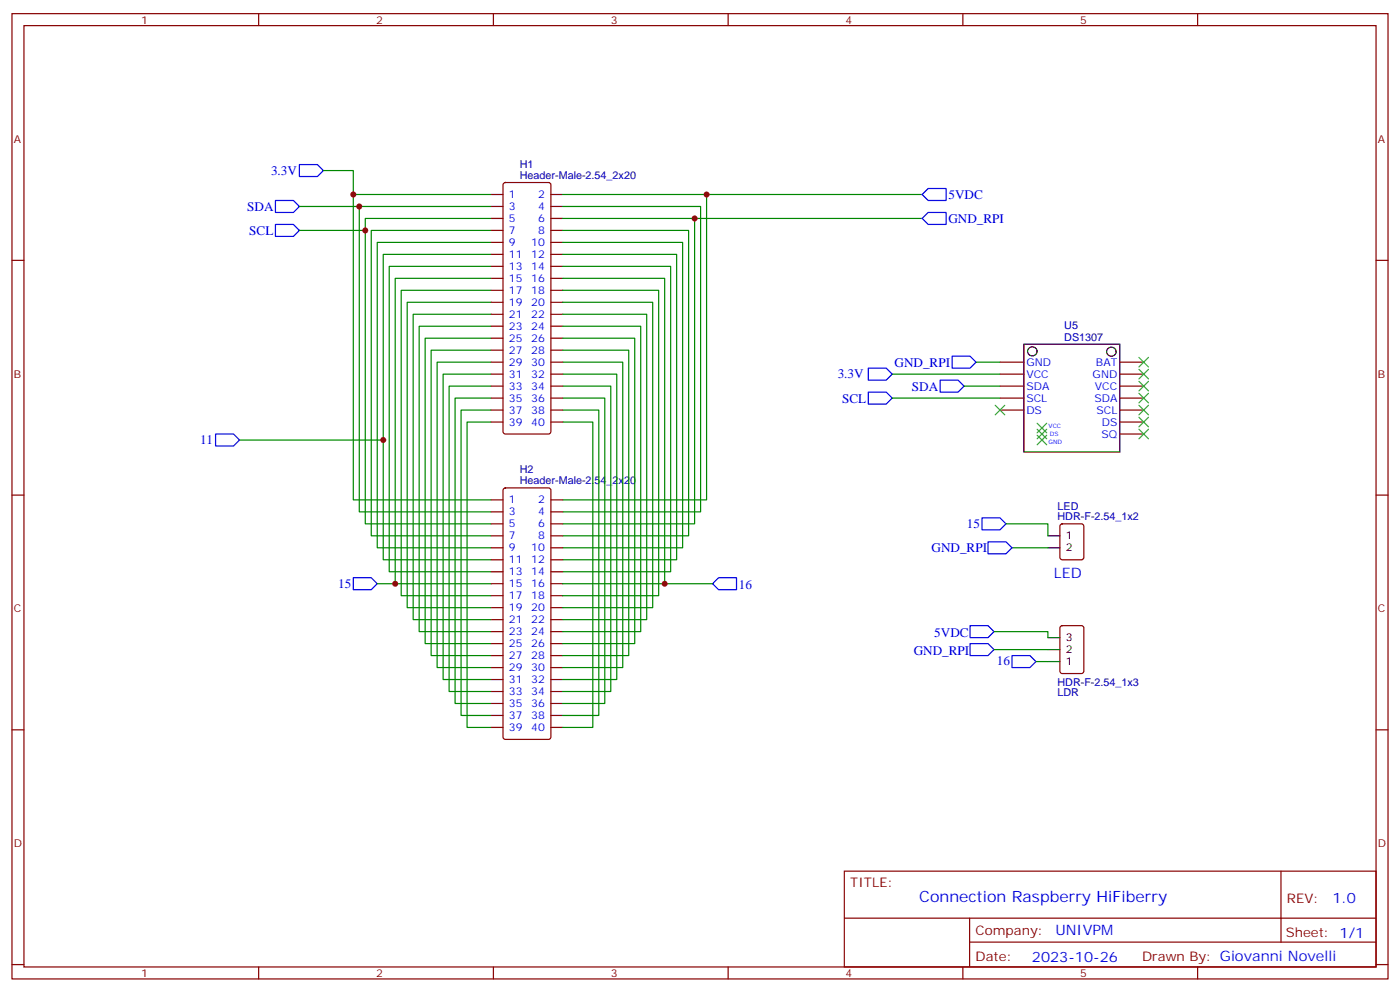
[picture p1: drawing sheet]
<svg xmlns="http://www.w3.org/2000/svg" width="412mm" height="292mm" viewBox="0 0 412 292" stroke-linecap="round" stroke-linejoin="round" font-family="sans-serif">
<g fill="none" stroke="#870000" stroke-width=".35">
<path d="M3.5 4h405.4v284.4h-405.4zM7.1 7.5h398.2v277.3h-398.2zM76.2 4v3.5M145.3 4v3.5M214.5 4v3.5M283.6 4v3.5M352.8 4v3.5M144.6 57.3h3.6M148.4 54l.5-.2h12.7l.5 .2 .2 .5v72.6l-.3 .5-.4 .2h-12.7l-.5-.2-.2-.5v-72.6zM162.3 57.3h3.5M3.5 76.7h3.6M144.6 60.8h3.6"/>
<path d="M144.6 64.3h3.6M144.6 67.9h3.6M144.6 71.4h3.6M144.6 74.9h3.6M144.6 78.5h3.6M162.3 60.8h3.5M162.3 64.3h3.5M162.3 67.9h3.5M162.3 71.4h3.5M162.3 74.9h3.5M162.3 78.5h3.5M405.3 76.7h3.6"/>
<path d="M144.6 82h3.6M144.6 85.5h3.6M144.6 89h3.6M144.6 92.6h3.6M144.6 96.1h3.6M144.6 99.6h3.6M162.3 82h3.5M162.3 85.5h3.5M162.3 89h3.5M162.3 92.6h3.5M162.3 96.1h3.5M162.3 99.6h3.5"/>
<path d="M144.6 103.2h3.6M144.6 106.7h3.6M144.6 110.2h3.6M144.6 113.7h3.6M144.6 117.3h3.6M162.3 103.2h3.5M162.3 106.7h3.5M162.3 110.2h3.5M162.3 113.7h3.5M162.3 117.3h3.5M294.6 106.7h7M294.6 110.2h7"/>
<path d="M294.6 113.7h7M294.6 117.3h7M329.8 106.7h7.1M329.8 110.2h7.1M329.8 113.7h7.1M329.8 117.3h7.1M144.6 120.8h3.6M144.6 124.3h3.6M162.3 120.8h3.5M162.3 124.3h3.5M294.6 120.8h7M329.8 120.8h7.1"/>
<path d="M329.8 124.3h7.1M329.8 127.8h7.1M3.5 145.8h3.6M144.6 147.2h3.6M144.6 150.8h3.6M144.6 154.3h3.6M144.6 157.8h3.6M148.4 143.9l.5-.2h12.7l.5 .2 .2 .5v72.7l-.3 .5-.4 .2h-12.7l-.5-.2-.2-.5v-72.7zM162.3 147.2h3.5M162.3 150.8h3.5M162.3 154.3h3.5M162.3 157.8h3.5"/>
<path d="M312.4 154.5l.5-.2h5.7l.6 .4 .1 9.5-.5 .6-5.9 .1-.6-.5-.1-9.4zM405.3 145.8h3.6M144.6 161.4h3.6M144.6 164.9h3.6M144.6 168.4h3.6M144.6 171.9h3.6M144.6 175.5h3.6M144.6 179h3.6M162.3 161.4h3.5M162.3 164.9h3.5M162.3 168.4h3.5M162.3 171.9h3.5"/>
<path d="M162.3 175.5h3.5M162.3 179h3.5M144.6 182.5h3.6M144.6 186.1h3.6M144.6 189.6h3.6M144.6 193.1h3.6M144.6 196.6h3.6M162.3 182.5h3.5M162.3 186.1h3.5M162.3 189.6h3.5M162.3 193.1h3.5M162.3 196.6h3.5"/>
<path d="M3.5 215h3.6M144.6 200.2h3.6M144.6 203.7h3.6M144.6 207.2h3.6M144.6 210.7h3.6M144.6 214.3h3.6M162.3 200.2h3.5M162.3 203.7h3.5M162.3 207.2h3.5M162.3 210.7h3.5M162.3 214.3h3.5M405.3 215h3.6"/>
<path d="M248.7 256.6h156.6v28.2h-156.6zM377.3 256.6v20.9M248.7 270.5h156.5M285.6 277.5h119.6M285.6 270.5v14.1M3.5 284.1h3.6M76.2 284.8v3.6M145.3 284.8v3.6M214.5 284.8v3.6M283.6 284.8v3.6M352.8 284.8v3.6M405.3 284.1h3.6"/>
</g>
<g fill="none" stroke="#008700" stroke-width=".35">
<path d="M144.6 57.3h-40.5v89.9h40.5M165.8 57.3h42.3v89.9h-42.3M208.1 57.3h63.5M88.2 60.8h17.6M88.2 67.9h19.4M144.6 60.8h-38.8v90h38.8M144.6 64.3h-37v90h37M144.6 67.9h-35.2v89.9h35.2M144.6 71.4h-33.5v90h33.5M144.6 74.9h-31.7v90h31.7M144.6 78.5h-29.9v89.9h29.9M165.8 78.5h31.8v89.9h-31.8"/>
<path d="M165.8 74.9h33.5v90h-33.5M165.8 71.4h35.3v90h-35.3M165.8 67.9h37v89.9h-37M165.8 64.3h38.8v90h-38.8M165.8 60.8h40.6v90h-40.6M204.6 64.3h67M144.6 82h-28.2v89.9h28.2M144.6 85.5h-26.4v90h26.4M144.6 89h-24.7v90h24.7M144.6 92.6h-22.9v89.9h22.9M144.6 96.1h-21.1v90h21.1M144.6 99.6h-19.4v90h19.4"/>
<path d="M165.8 99.6h21.2v90h-21.2M165.8 96.1h22.9v90h-22.9M165.8 92.6h24.7v89.9h-24.7M165.8 89h26.5v90h-26.5M165.8 85.5h28.2v90h-28.2M165.8 82h30v89.9h-30M144.6 103.2h-17.6v89.9h17.6M144.6 106.7h-15.8v89.9h15.8M144.6 110.2h-14.1v90h14.1M144.6 113.7h-12.3v90h12.3M144.6 117.3h-10.5v89.9h10.5M165.8 117.3h12.4v89.9h-12.4"/>
<path d="M165.8 113.7h14.1v90h-14.1M165.8 110.2h15.9v90h-15.9M165.8 106.7h17.6v89.9h-17.6M165.8 103.2h19.4v89.9h-19.4M144.6 120.8h-8.8v89.9h8.8M144.6 124.3h-7v90h7M165.8 124.3h8.8v90h-8.8M165.8 120.8h10.6v89.9h-10.6M298.1 161.4h10.6"/>
</g>
<path d="M81.1 59.1h5.3l1.8 1.7-1.8 1.8h-5.3zM271.6 57.3l1.8-1.8h5.3v3.6h-5.3zM81.1 66.1h5.3l1.8 1.8-1.8 1.7h-5.3zM271.6 64.3l1.8-1.7h5.3v3.5h-5.3zM104.1 170.2h5.3l1.7 1.7-1.7 1.8h-5.3z" fill="none" stroke="#00f" stroke-width=".35"/>
<path d="M301.6 101.4h28.2v31.7h-28.2zM308.7 157.8h3.5M308.7 161.4h3.5" fill="none" stroke="#000" stroke-width=".35"/>
<g fill="#870000">
<circle cx="306.9" cy="126.1" r=".18"/>
<circle cx="306.9" cy="127.8" r=".18"/>
<circle cx="306.9" cy="129.6" r=".18"/>
</g>
<g fill="none" stroke="#000" stroke-width=".35">
<path d="M308.7 187.8h3.5M308.7 194.9h3.5M308.7 191.3h3.5"/>
<circle cx="304.1" cy="103.5" r="1.37"/>
<circle cx="327.4" cy="103.6" r="1.37"/>
</g>
<g fill="none" stroke="#3c3" stroke-width=".35">
<path d="M293.2 119.4l2.8 2.8M296 119.4l-2.8 2.8M335.5 105.3l2.8 2.8M335.5 108.8l2.8 2.8M335.5 112.3l2.8 2.8M335.5 115.9l2.8 2.8M335.5 119.4l2.8 2.8M338.3 105.3l-2.8 2.8M338.3 108.8l-2.8 2.8M338.3 112.3l-2.8 2.8M338.3 115.9l-2.8 2.8M338.3 119.4l-2.8 2.8"/>
<path d="M305.5 124.7l2.8 2.8M305.5 126.4l2.8 2.9M305.5 128.2l2.8 2.8M308.3 124.7l-2.8 2.8M308.3 126.4l-2.8 2.9M308.3 128.2l-2.8 2.8M335.5 122.9l2.8 2.8M335.5 126.4l2.8 2.9M338.3 122.9l-2.8 2.8M338.3 126.4l-2.8 2.9"/>
</g>
<path d="M88.2 48.5h5.3l1.7 1.7-1.7 1.8h-5.3zM255.8 108.4h5.3l1.7 1.8-1.7 1.8h-5.3zM255.8 115.5h5.3l1.7 1.8-1.7 1.7h-5.3zM276.9 112h5.3l1.8 1.7-1.8 1.8h-5.3zM280.5 104.9h5.3l1.7 1.8-1.7 1.7h-5.3zM63.5 127.8h5.3l1.8 1.8-1.8 1.8h-5.3zM289.3 152.5h5.3l1.7 1.8-1.7 1.8h-5.3zM291 159.6h5.3l1.8 1.8-1.8 1.7h-5.3zM209.9 171.9l1.8-1.7h5.3v3.5h-5.3zM285.8 184.3h5.2l1.8 1.8-1.8 1.7h-5.2zM285.8 189.6h5.2l1.8 1.7-1.8 1.8h-5.2zM298.1 193.1h5.3l1.8 1.8-1.8 1.7h-5.3z" fill="none" stroke="#00f" stroke-width=".35"/>
<path d="M95.2 50.2h8.9v7.1M262.8 110.2h31.8M262.8 117.3h31.8M284 113.7h10.6M287.5 106.7h7.1M70.6 129.6h42.3M296.3 154.3h12.4v3.5M111.1 171.9h5.3M195.8 171.9h14.1M292.8 186.1h15.9v1.7M292.8 191.3h15.9M305.2 194.9h3.5" fill="none" stroke="#008700" stroke-width=".35"/>
<path d="M312.4 184.5l.5-.2h5.7l.6 .4 .1 13-.5 .6-5.9 .1-.6-.5-.1-12.9z" fill="none" stroke="#870000" stroke-width=".35"/>
<g fill="#c00">
<circle cx="208.1" cy="57.3" r=".88"/>
<circle cx="204.6" cy="64.3" r=".88"/>
<circle cx="105.8" cy="60.8" r=".88"/>
<circle cx="107.6" cy="67.9" r=".88"/>
<circle cx="116.4" cy="171.9" r=".88"/>
<circle cx="195.8" cy="171.9" r=".88"/>
<circle cx="112.9" cy="129.6" r=".88"/>
<circle cx="104.1" cy="57.3" r=".88"/>
</g>
<text font-size="4.6" fill="#00f" x="270.8" y="265.6">Connection Raspberry HiFiberry</text>
<g font-size="4.2" fill="#00f">
<text x="310.4" y="170.2">LED</text>
<text x="392.5" y="265.9">1.0</text>
<text x="310.9" y="275.4">UNIVPM</text>
<text x="304" y="283.2">2023-10-26</text>
</g>
<g font-size="3.9" fill="#00f">
<text x="79.8" y="51.5">3.3V</text>
<text x="279.4" y="58.6">5VDC</text>
<text x="72.8" y="62.1">SDA</text>
<text x="279.4" y="65.7">GND_RPI</text>
<text x="73.4" y="69.2">SCL</text>
<text x="246.8" y="111.5">3.3V</text>
<text x="263.5" y="108.2">GND_RPI</text>
<text x="248" y="118.8">SCL</text>
<text x="268.6" y="115.2">SDA</text>
<text x="58.9" y="130.9">11</text>
<text x="284.8" y="155.5">15</text>
<text x="274.4" y="162.7">GND_RPI</text>
<text x="99.6" y="173.2">15</text>
<text x="217.7" y="173.4">16</text>
<text x="275.2" y="187.6">5VDC</text>
<text x="269.2" y="192.9">GND_RPI</text>
<text x="293.6" y="196">16</text>
</g>
<g font-size="3.9" fill="#800">
<text x="250.5" y="261.2">TITLE:</text>
<text x="379.1" y="265.9">REV:</text>
<text x="287.4" y="275.4">Company:</text>
<text x="378.7" y="276">Sheet: 1/1</text>
<text x="287.4" y="283.1">Date:</text>
<text x="336.4" y="283.2">Drawn By: Giovanni Novelli</text>
</g>
<g font-size="3.2" fill="#800">
<text x="41.6" y="7">1</text>
<text x="110.8" y="7">2</text>
<text x="179.9" y="7">3</text>
<text x="249.1" y="7">4</text>
<text x="318.2" y="7">5</text>
<text x="4.1" y="42.1">A</text>
<text x="405.9" y="42.1">A</text>
<text x="4.1" y="111.3">B</text>
<text x="405.9" y="111.3">B</text>
<text x="4.1" y="180.4">C</text>
<text x="405.9" y="180.4">C</text>
<text x="4.1" y="249.6">D</text>
<text x="405.9" y="249.6">D</text>
<text x="41.6" y="287.8">1</text>
<text x="110.8" y="287.8">2</text>
<text x="179.9" y="287.8">3</text>
<text x="249.1" y="287.8">4</text>
<text x="318.2" y="287.8">5</text>
</g>
<g font-size="3.2" fill="#000080">
<text x="153.1" y="52.7">Header-Male-2.54_2x20</text>
<text x="153.1" y="49.5">H1</text>
<text x="313.5" y="100.3">DS1307</text>
<text x="313.5" y="97">U5</text>
<text x="153.1" y="142.7">Header-Male-2.54_2x20</text>
<text x="153.1" y="139.5">H2</text>
<text x="311.5" y="153.2">HDR-F-2.54_1x2</text>
<text x="311.5" y="150.2">LED</text>
<text x="311.5" y="201.9">HDR-F-2.54_1x3</text>
<text x="311.5" y="205.1">LDR</text>
</g>
<g font-size="3.2" fill="#00f">
<text x="149.9" y="58.3">1</text>
<text x="158.5" y="58.3">2</text>
<text x="149.9" y="61.9">3</text>
<text x="149.9" y="65.4">5</text>
<text x="158.5" y="61.9">4</text>
<text x="158.5" y="65.4">6</text>
<text x="149.9" y="68.9">7</text>
<text x="158.5" y="68.9">8</text>
<text x="149.9" y="72.5">9</text>
<text x="149.9" y="76">11</text>
<text x="156.5" y="72.5">10</text>
<text x="156.5" y="76">12</text>
<text x="149.9" y="79.5">13</text>
<text x="149.9" y="83">15</text>
<text x="156.5" y="79.5">14</text>
<text x="156.5" y="83">16</text>
<text x="149.9" y="86.6">17</text>
<text x="156.5" y="86.6">18</text>
<text x="149.9" y="90.1">19</text>
<text x="149.9" y="93.6">21</text>
<text x="156.5" y="90.1">20</text>
<text x="156.5" y="93.6">22</text>
<text x="149.9" y="97.2">23</text>
<text x="149.9" y="100.7">25</text>
<text x="156.5" y="97.2">24</text>
<text x="156.5" y="100.7">26</text>
<text x="149.9" y="104.2">27</text>
<text x="149.9" y="107.7">29</text>
<text x="156.5" y="104.2">28</text>
<text x="156.5" y="107.7">30</text>
<text x="302.3" y="107.7">GND</text>
<text x="322.8" y="107.7">BAT</text>
<text x="149.9" y="111.3">31</text>
<text x="156.5" y="111.3">32</text>
<text x="302.3" y="111.3">VCC</text>
<text x="321.9" y="111.3">GND</text>
<text x="149.9" y="114.8">33</text>
<text x="149.9" y="118.3">35</text>
<text x="156.5" y="114.8">34</text>
<text x="156.5" y="118.3">36</text>
<text x="302.3" y="114.8">SDA</text>
<text x="302.3" y="118.3">SCL</text>
<text x="322.4" y="118.3">SDA</text>
<text x="322.5" y="114.8">VCC</text>
<text x="149.9" y="121.8">37</text>
<text x="149.9" y="125.4">39</text>
<text x="156.5" y="121.8">38</text>
<text x="156.5" y="125.4">40</text>
<text x="302.3" y="121.8">DS</text>
<text x="323" y="121.8">SCL</text>
<text x="324.5" y="125.4">DS</text>
<text x="324.5" y="128.9">SQ</text>
<text x="149.9" y="148.3">1</text>
<text x="158.5" y="148.3">2</text>
<text x="149.9" y="151.8">3</text>
<text x="149.9" y="155.4">5</text>
<text x="158.5" y="151.8">4</text>
<text x="158.5" y="155.4">6</text>
<text x="149.9" y="158.9">7</text>
<text x="158.5" y="158.9">8</text>
<text x="149.9" y="162.4">9</text>
<text x="149.9" y="165.9">11</text>
<text x="156.5" y="162.4">10</text>
<text x="156.5" y="165.9">12</text>
<text x="149.9" y="169.5">13</text>
<text x="149.9" y="173">15</text>
<text x="156.5" y="169.5">14</text>
<text x="156.5" y="173">16</text>
<text x="149.9" y="176.5">17</text>
<text x="156.5" y="176.5">18</text>
<text x="149.9" y="180.1">19</text>
<text x="149.9" y="183.6">21</text>
<text x="156.5" y="180.1">20</text>
<text x="156.5" y="183.6">22</text>
<text x="149.9" y="187.1">23</text>
<text x="149.9" y="190.6">25</text>
<text x="156.5" y="187.1">24</text>
<text x="156.5" y="190.6">26</text>
<text x="149.9" y="194.2">27</text>
<text x="149.9" y="197.7">29</text>
<text x="156.5" y="194.2">28</text>
<text x="156.5" y="197.7">30</text>
<text x="149.9" y="201.2">31</text>
<text x="156.5" y="201.2">32</text>
<text x="149.9" y="204.8">33</text>
<text x="149.9" y="208.3">35</text>
<text x="156.5" y="204.8">34</text>
<text x="156.5" y="208.3">36</text>
<text x="149.9" y="211.8">37</text>
<text x="149.9" y="215.3">39</text>
<text x="156.5" y="211.8">38</text>
<text x="156.5" y="215.3">40</text>
</g>
<g font-size="3.2">
<text x="314" y="158.9">1</text>
<text x="314" y="162.4">2</text>
<text x="314" y="188.9">3</text>
<text x="314" y="195.9">1</text>
<text x="314" y="192.4">2</text>
</g>
<g font-size="1.8" fill="#00f">
<text x="308.9" y="130.7">GND</text>
<text x="308.9" y="126.1">VCC</text>
<text x="309.3" y="128.6">DS</text>
</g>
</svg>
